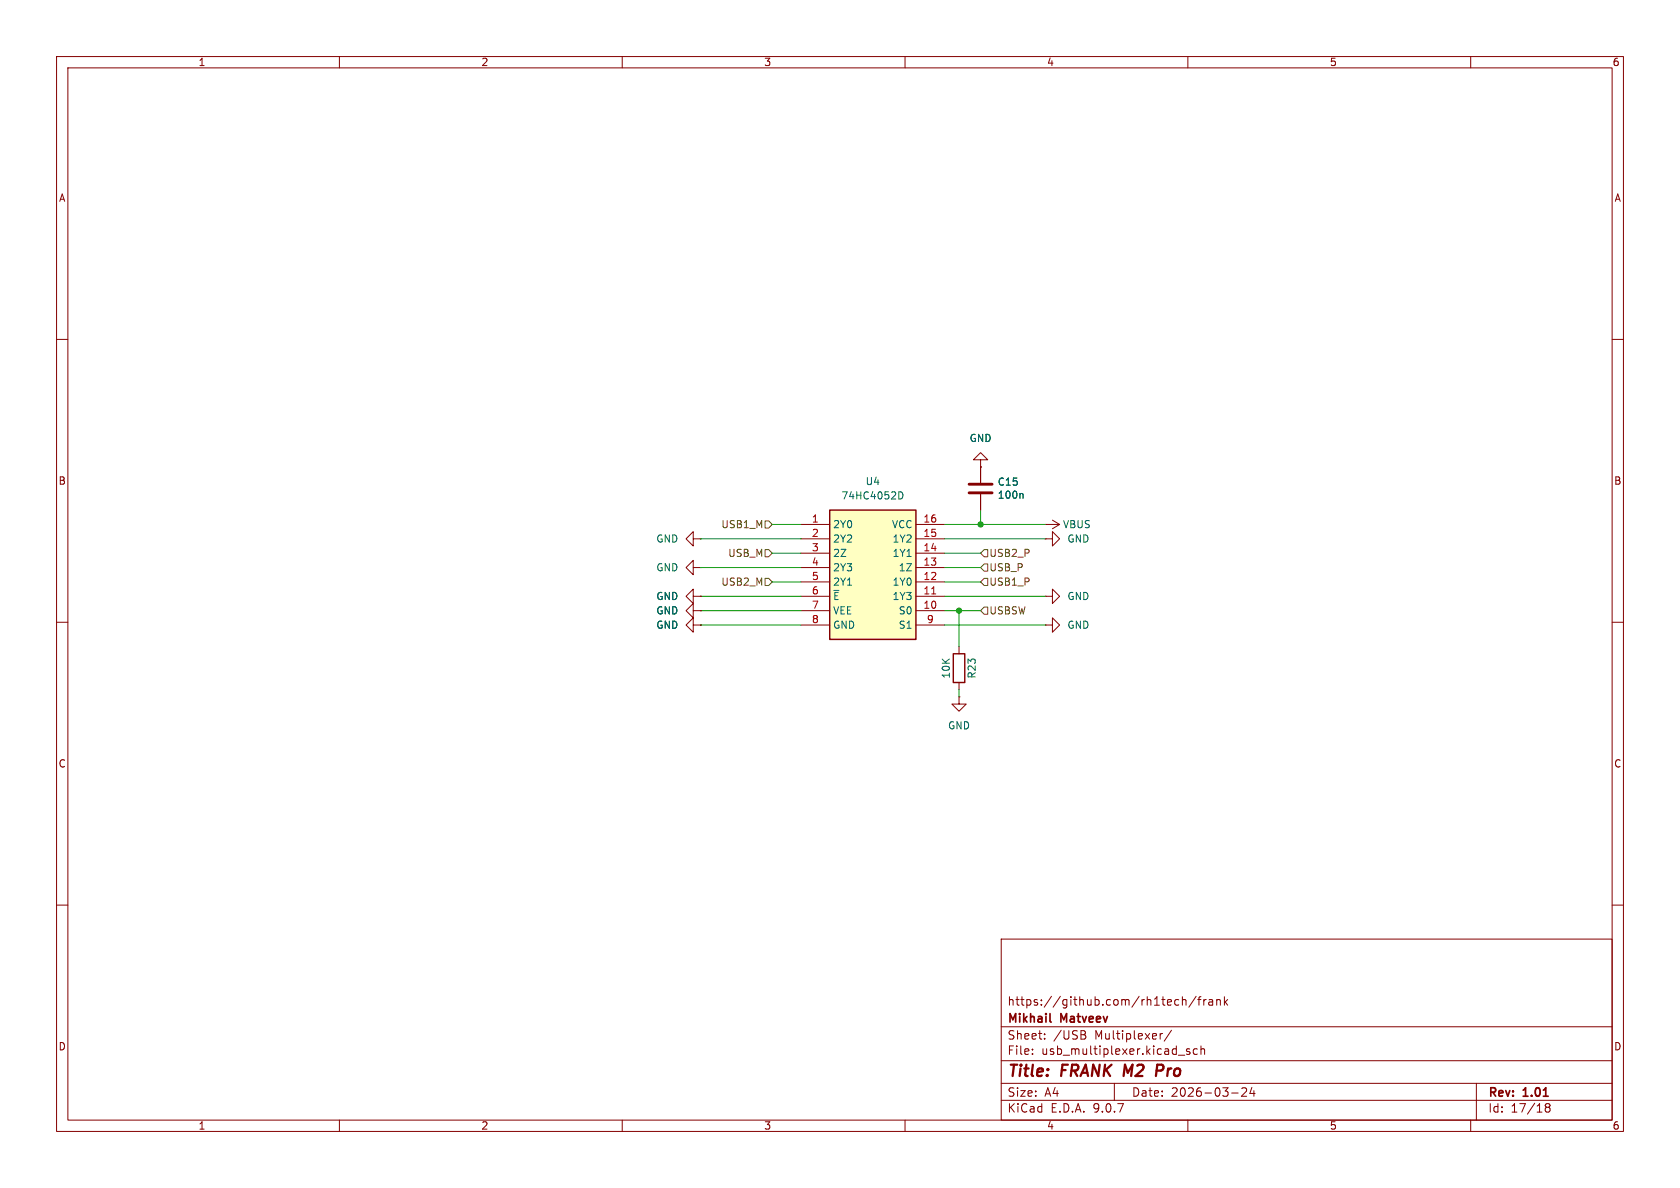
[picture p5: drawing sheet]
<svg xmlns="http://www.w3.org/2000/svg" width="297mm" height="210mm" viewBox="0 0 297 210" stroke-linecap="round" stroke-linejoin="round" font-family="sans-serif">
<g fill="none" stroke="#840000" stroke-width=".18">
<path d="M10 10h277v190h-277zM12 12h273v186h-273zM60 10v2M110 10v2M160 10v2M210 10v2M260 10v2M10 60h2M285 60h2M122.6 95.3v-1.3l-1.3 1.3 1.3 1.2v-1.2h1.2M123.8 95.3h.1M10 110h2"/>
<path d="M122.6 108v-1.3l-1.3 1.3 1.3 1.2v-1.2h1.2M122.6 110.5v-1.3l-1.3 1.3 1.3 1.3v-1.3h1.2M123.8 108h.1M123.8 110.5h.1M169.5 114.3v1.3M184.8 105.4h1.3v-1.3l1.2 1.3-1.2 1.3v-1.3M184.8 105.4h.1M184.8 110.5h1.3v-1.3l1.2 1.3-1.2 1.3v-1.3M184.8 110.5h.1M285 110h2M169.5 123.2v1.3h1.3l-1.3 1.2-1.2-1.2h1.2M169.5 123.2h.1"/>
<path d="M169.5 120.7v1.2M10 160h2M177 166h108v32h-108zM208 176.7l.4 .1M208.4 177.6l-.4 .1M209 176.8l.2-.1 .4 .1 .1 .9M209 176.2v1.5M211.5 176.1l-1.3 2M211.7 176.7h.6M212.3 176.2l-.3 .2v1.3M212.8 176.7v1M213.2 176.7l-.2 .1-.2 .2"/>
<path d="M213.7 176.8h.6l.1 .9M214.4 177.1h-.5a.29 .29 0 0 0-.2 .3 .29 .29 0 0 0 .2 .3l.5-.1M215.1 176.8l.2-.1 .4 .1v.9M215.1 176.7v1M216.5 176.2v1.5M216.6 177.1l.4 .6M217 176.7l-.5 .6M285 160h2M60 198v2M110 198v2M160 198v2M177 194.5h108"/>
<path d="M177 191.5h108M177 187.5h108M177 181.5h108M182.5 186.3v.1M182.5 185.5v.1M184.7 183.6v.1M184.7 182.8v.1M191.6 182.9a.4 .4 0 0 1 .4 .4 .4 .4 0 0 1-.3 .4M191.7 182.3l.2 .2-.2 .3M197 191.5v3M205.1 182.7v1M205.5 182.7l-.3 .1-.1 .2"/>
<path d="M207.1 182.1l-1.3 2M208.3 186.5h1.2M210 198v2M210.3 185.5l-.3-.1-.3 .2 .1 .2 .5 .2v.3h-.6M211.7 185.5l-.5-.1-.2 .3v.4l.1 .2h.6M212.3 185.5l.2-.1 .4 .1 .1 .9M212.3 184.9v1.5M217.7 193.2h1.2M219.5 192.4l.6-.1 .2 .1 .1 .3-.9 1.1h.9M221.3 192.2l-.3 1.1h.9M221.7 192.8v1M260 198v2"/>
<path d="M261 191.5v6.5M273.5 195.7l-.3-.2 .3-.4 .4 .1 .1 .2-.3 .3M273.5 195.7l-.3 .3v.5l.3 .1 .4-.1 .1-.2v-.4l-.3-.2M273.5 195.7h.2"/>
</g>
<path d="M205.4 188.2h-.8l-.3 2M205.4 189.2l-.9 .1" fill="none" stroke="#840000" stroke-width=".4"/>
<path d="M185.6 180.5l.2 .2" fill="none" stroke="#840000" stroke-width=".3"/>
<path d="M168.5 115.6h2.1v5.1h-2.1z" fill="none" stroke="#840000" stroke-width=".25"/>
<path d="M146.7 90.2h15.2v22.8h-15.2z" fill="#ffffc2"/>
<path d="M146.7 90.2h15.2v22.8h-15.2z" fill="none" stroke="#840000" stroke-width=".25"/>
<g fill="none" stroke="#840000" stroke-width=".18">
<path d="M141.6 92.7h5.1M141.6 95.3h5.1M141.6 97.8h5.1M161.9 92.7h5.1M161.9 95.3h5.1M161.9 97.8h5.1M173.4 81.3h1.2l-1.2-1.3-1.3 1.3h1.3v1.3M173.4 82.6h.1M173.4 82.6v2.7M173.4 87.4v2.8M184.8 95.3h1.3v-1.3l1.2 1.3-1.2 1.2v-1.2M184.8 95.3h.1"/>
<path d="M184.8 92.7h.1M184.8 92.7h2.5M186.1 91.9l1.2 .8M187.3 92.7l-1.2 .8M122.6 100.3v-1.2l-1.3 1.2 1.3 1.3v-1.3h1.2M122.6 105.4v-1.3l-1.3 1.3 1.3 1.3v-1.3h1.2M123.8 100.3h.1M123.8 105.4h.1M123.8 110.5h.1M123.8 108h.1M141.6 100.3h5.1M141.6 102.9h5.1"/>
<path d="M141.6 105.4h5.1M141.6 108h5.1M141.6 110.5h5.1M161.9 100.3h5.1M161.9 102.9h5.1M161.9 105.4h5.1M161.9 108h5.1M161.9 110.5h5.1"/>
</g>
<path d="M158.9 86.9a.64 .64 0 0 1 .7 .7 .64 .64 0 0 1-.7 .6M180.7 87.2l.2 .2v.7M147.4 104.4h.9" fill="none" stroke="#006464" stroke-width=".18"/>
<path d="M164.7 105h.7" fill="none" stroke="#a90000" stroke-width=".18"/>
<path d="M171.3 85.6h4.1M171.3 87.1h4.1" fill="none" stroke="#840000" stroke-width=".51"/>
<path d="M135.3 97.2h.6l.6 .6-.6 .6h-.6zM135.3 92.1h.6l.6 .6-.6 .6h-.6zM174 97.2h.6v1.2h-.6l-.6-.6zM174 99.7h.6v1.3h-.6l-.6-.7zM135.3 102.2h.6l.6 .7-.6 .6h-.6zM174 107.3h.6v1.3h-.6l-.6-.6zM174 102.2h.6v1.3h-.6l-.6-.6z" fill="none" stroke="#725600" stroke-width=".18"/>
<g fill="none" stroke="#009600" stroke-width=".18">
<path d="M123.8 95.3h17.8M136.5 92.7h5.1M136.5 97.8h5.1M167 95.3h17.8M167 92.7h17.8M167 97.8h6.4M173.4 90.2v2.5M123.8 110.5h17.8M123.8 100.3h17.8M123.8 105.4h17.8M123.8 108h17.8M136.5 102.9h5.1"/>
<path d="M167 110.5h17.8M167 100.3h6.4M167 105.4h17.8M167 108h6.4M167 102.9h6.4M169.5 108v6.3M169.5 121.9v1.3"/>
</g>
<g fill="#009600" stroke="#009600" stroke-width=".18">
<circle cx="173.4" cy="92.7" r=".46"/>
<circle cx="169.5" cy="108" r=".46"/>
</g>
<g font-size="2.8" fill="#840000">
<text x="178" y="190.9">Title:</text>
<text x="187.7" y="190.9">FRANK M2</text>
<text x="206" y="190.9">Pro</text>
</g>
<g font-size="2.1" fill="#840000">
<text x="178" y="178">https://github.com/rh1tech/frank</text>
<text x="178" y="184">Sheet:</text>
<text x="178" y="181.2">Mikhail</text>
<text x="186.2" y="184">/USB</text>
<text x="187.6" y="181.2">Matveev</text>
<text x="193.6" y="184">Multiplexer/</text>
<text x="178" y="186.7">File:</text>
<text x="184.1" y="186.7">usb_multiplexer.kicad_sch</text>
<text x="178" y="196.9">KiCad</text>
<text x="178" y="194.1">Size:</text>
<text x="184.7" y="194.1">A4</text>
<text x="185.7" y="196.9">E.D.A.</text>
<text x="193.3" y="196.9">9.0.7</text>
<text x="200" y="194.1">Date:</text>
<text x="207" y="194.1">2026-03-24</text>
<text x="263" y="194.3">Rev:</text>
<text x="263" y="196.9">Id:</text>
<text x="267.1" y="196.9">17/18</text>
<text x="269.4" y="194.3">1.01</text>
</g>
<g font-size="1.8" fill="#840000">
<text x="35" y="11.9">1</text>
<text x="85" y="11.9">2</text>
<text x="135" y="11.9">3</text>
<text x="185" y="11.9">4</text>
<text x="235" y="11.9">5</text>
<text x="285" y="11.9">6</text>
<text x="10.3" y="35.9">A</text>
<text x="285.3" y="35.9">A</text>
<text x="10.3" y="85.9">B</text>
<text x="285.3" y="85.9">B</text>
<text x="10.3" y="135.9">C</text>
<text x="285.3" y="135.9">C</text>
<text x="10.3" y="185.9">D</text>
<text x="285.3" y="185.9">D</text>
<text x="35" y="199.9">1</text>
<text x="85" y="199.9">2</text>
<text x="135" y="199.9">3</text>
<text x="185" y="199.9">4</text>
<text x="235" y="199.9">5</text>
<text x="285" y="199.9">6</text>
</g>
<g font-size="1.8" fill="#006464">
<text x="171.3" y="78.3">GND</text>
<text x="148.6" y="88.5">74HC4052D</text>
<text x="152.9" y="86">U4</text>
<text x="176.3" y="88.4">100n</text>
<text x="176.3" y="86.1">C15</text>
<text x="147.2" y="93.6">2Y0</text>
<text x="157.6" y="93.6">VCC</text>
<text x="187.8" y="93.6">VBUS</text>
<text x="115.9" y="96.1">GND</text>
<text x="115.9" y="101.2">GND</text>
<text x="147.2" y="96.1">2Y2</text>
<text x="147.2" y="98.7">2Z</text>
<text x="147.2" y="101.2">2Y3</text>
<text x="157.7" y="96.1">1Y2</text>
<text x="157.7" y="98.7">1Y1</text>
<text x="158.8" y="101.2">1Z</text>
<text x="188.6" y="96.1">GND</text>
<text x="115.9" y="106.3">GND</text>
<text x="147.2" y="103.7">2Y1</text>
<text x="147.2" y="106.3">~{E}</text>
<text x="157.7" y="103.7">1Y0</text>
<text x="157.7" y="106.3">1Y3</text>
<text x="188.6" y="106.3">GND</text>
<text x="115.9" y="108.8">GND</text>
<text x="115.9" y="111.4">GND</text>
<text x="147.2" y="108.8">VEE</text>
<text x="147.2" y="111.4">GND</text>
<text x="158.8" y="108.8">S0</text>
<text x="158.8" y="111.4">S1</text>
<text x="188.6" y="111.4">GND</text>
<text x="168.1" y="120.1" transform="rotate(-90 168.1 120.1)">10K</text>
<text x="172.7" y="120.1" transform="rotate(-90 172.7 120.1)">R23</text>
<text x="167.5" y="129.1">GND</text>
</g>
<g font-size="1.8" fill="#725600">
<text x="127.4" y="93.6">USB1_M</text>
<text x="128.6" y="98.7">USB_M</text>
<text x="174.8" y="98.7">USB2_P</text>
<text x="174.8" y="101.2">USB_P</text>
<text x="127.4" y="103.7">USB2_M</text>
<text x="174.8" y="103.7">USB1_P</text>
<text x="174.8" y="108.8">USBSW</text>
</g>
<g font-size="1.8" fill="#a90000">
<text x="143.4" y="92.5">1</text>
<text x="143.4" y="95">2</text>
<text x="163.2" y="92.5">16</text>
<text x="163.2" y="95">15</text>
<text x="143.4" y="97.5">3</text>
<text x="143.4" y="100.1">4</text>
<text x="163.2" y="97.5">14</text>
<text x="163.2" y="100.1">13</text>
<text x="143.4" y="102.6">5</text>
<text x="143.4" y="105.2">6</text>
<text x="143.4" y="107.7">7</text>
<text x="163.2" y="102.6">12</text>
<text x="163.2" y="105.2">11</text>
<text x="163.2" y="107.7">10</text>
<text x="143.4" y="110.2">8</text>
<text x="163.8" y="110.2">9</text>
</g>
</svg>
